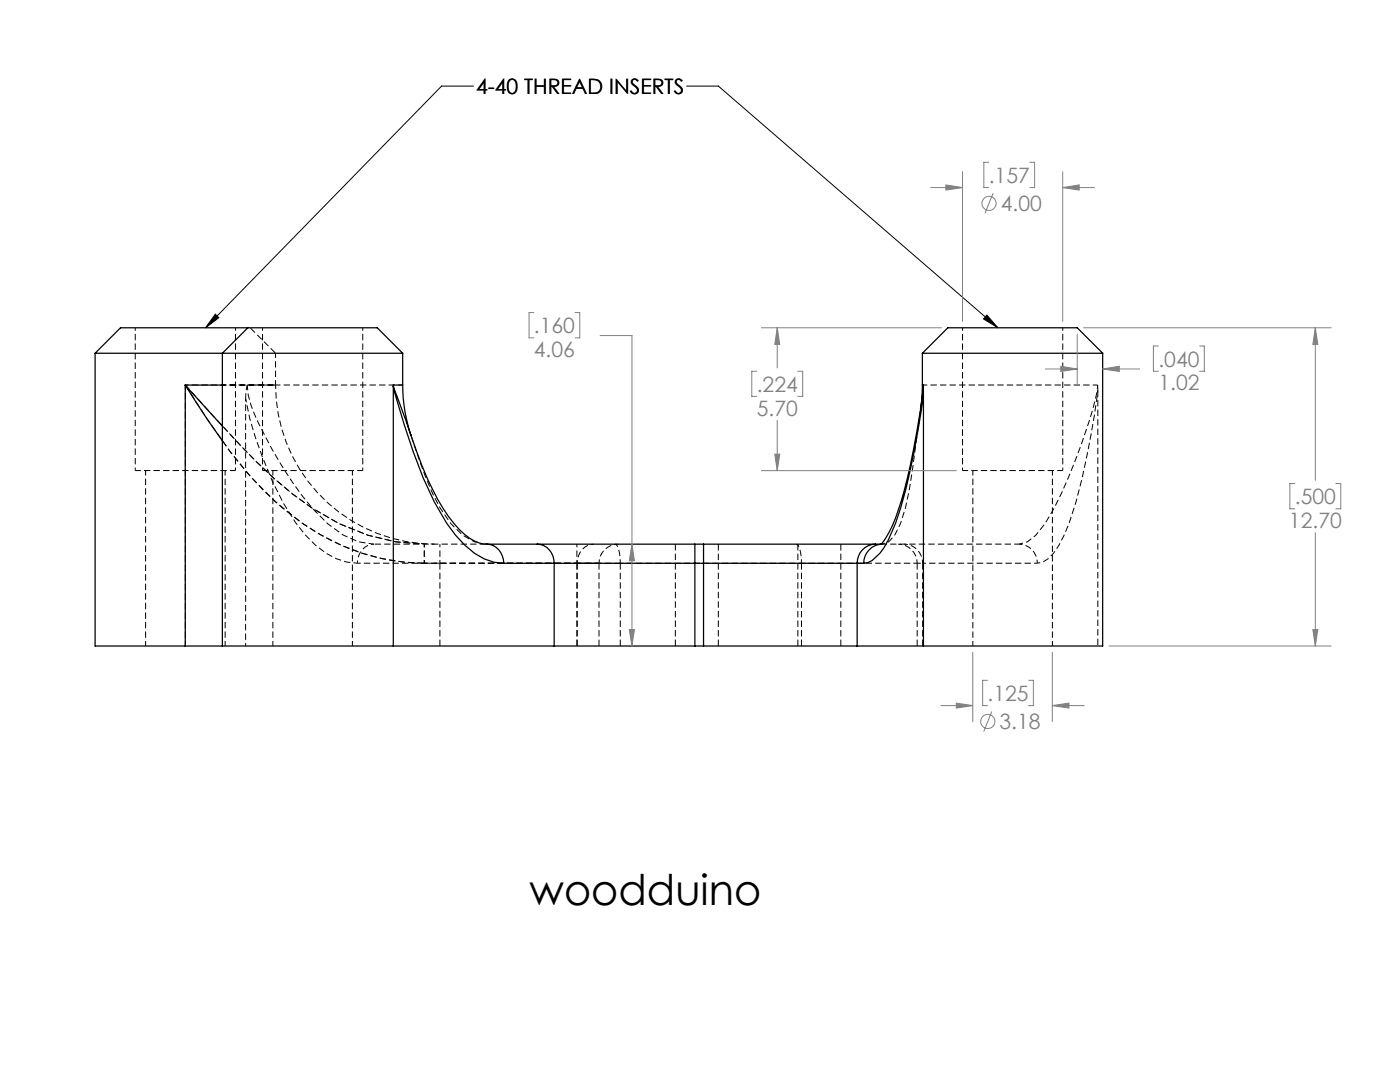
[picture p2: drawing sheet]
<svg xmlns="http://www.w3.org/2000/svg" width="279mm" height="216mm" viewBox="0 0 279 216" stroke-linecap="round" stroke-linejoin="round" font-family="sans-serif">
<path d="M49 79.5a71.5 71.5 0 0 0 7.5 20.8 27.4 27.4 0 0 0 8.5 10.1l2.1 1.1 2.1 .7 2.1 .2M219.1 77.8l-.1-1M86.7 108.6a31.7 31.7 0 0 1-31.7-31.8M119.5 112.4a3.8 3.8 0 0 1 3.9-3.8M123.8 112.4l-.3-2.7a1.27 1.27 0 0 0-.7-1.1M160 112.4h23M160 112.4l-.4-2.7a1.27 1.27 0 0 0-.7-1.1M183 112.4h1.1M183 112.4a3.8 3.8 0 0 0-3.8-3.8" fill="none" stroke="#000" stroke-width=".2" stroke-dasharray="1.3 .6" stroke-dashoffset=".5" stroke-linecap="butt"/>
<path d="M219.1 77.8v51.1M74.6 108.6h22.6" fill="none" stroke="#000" stroke-width=".2" stroke-dasharray="1.3 .6" stroke-dashoffset="-.2" stroke-linecap="butt"/>
<path d="M27 65.4v28.5M49 79.5v49.4M52.4 65.4v28.5M192.1 65.4v28.5M47 93.9v-28.5M72.4 93.9v-28.5M212.1 93.9v-28.5M71.3 112.4a3.6 3.6 0 0 1 3.3-3.8M115.2 112.4a3.6 3.6 0 0 1 3.3-3.8M123.8 112.4h36.2M176.1 108.6l1.3-.5 1.2-1.3 1.1-2.3a70.4 70.4 0 0 0 3-15.6l1-6.7M207 112.4l1.1-.2a10.1 10.1 0 0 0 4.3-5.5 76.9 76.9 0 0 0 4.7-16.5l1.3-7.2 .7-5.2" fill="none" stroke="#000" stroke-width=".2" stroke-dasharray="1.3 .6" stroke-dashoffset=".7" stroke-linecap="butt"/>
<path d="M49.3 76.8l-.3 2.7M27 93.9h20M52.4 93.9h20M192.1 93.9h20M74.6 108.6l-3-.5-3.1-1.3-3.1-2.3a57.3 57.3 0 0 1-11.3-15.2 38.5 38.5 0 0 1-4.6-10.4l-.2-2.1" fill="none" stroke="#000" stroke-width=".2" stroke-dasharray="1.3 .6" stroke-dashoffset=".2" stroke-linecap="butt"/>
<path d="M219 76.8a17.3 17.3 0 0 1-.9 4.7 119.3 119.3 0 0 1-7.7 19.9l-1.8 3-1.9 2.4-1.6 1.3-1.8 .5M115.2 112.4h4.3" fill="none" stroke="#000" stroke-width=".2" stroke-dasharray="1.3 .6" stroke-dashoffset=".4" stroke-linecap="butt"/>
<path d="M37 76.8v52.1M55 76.8v-6.3M80.4 76.8h-31.1M219 76.8h-34.9M29.1 93.9v35M54.5 93.9v35M194.2 93.9v35M176.1 108.6h27.2M44.9 128.9v-35M70.3 128.9v-35M210 128.9v-35" fill="none" stroke="#000" stroke-width=".2" stroke-dasharray="1.3 .6" stroke-dashoffset=".3" stroke-linecap="butt"/>
<g fill="none" stroke="#000" stroke-width=".2" stroke-dasharray="1.3 .6" stroke-linecap="butt">
<path d="M87.8 112.4h-3.1M97 108.5l.2 .1M115.1 112.4v16.5M115.2 112.4v16.5M119.5 112.4h-31.7M134.8 108.6v20.3M143.4 108.6v20.3M160 112.4v16.5M175.7 108.6h.4M183 112.4v16.5M87.8 128.9v-16.5M119.5 128.9v-16.5"/>
<path d="M123.8 128.9v-16.5M159.2 128.9v-20.3M167.8 128.9v-20.3M184.1 128.9v-16.5"/>
</g>
<path d="M44.4 76.8h10.6h-18M71.3 112.4h43.9M84.7 112.4v-3.8M84.7 112.4h30.4M87.8 112.4v-3.8M115.1 112.4v-3.8M184.1 112.4a3.7 3.7 0 0 0-3.6-3.8M184.1 112.4h22.9M207 112.4a3.7 3.7 0 0 0-3.7-3.8" fill="none" stroke="#000" stroke-width=".2" stroke-dasharray="1.3 .6" stroke-dashoffset=".6" stroke-linecap="butt"/>
<path d="M37 76.8v.1a147.8 147.8 0 0 0 13.2 18.4 50.7 50.7 0 0 0 22 15.1l4.1 1.1 4.2 .7 4.2 .2M55 70.5l-5.1-5.1M44.4 85a118 118 0 0 0 13.9 13.5 45 45 0 0 0 20.6 9.6l4.9 .4M82 86.9a120.5 120.5 0 0 0 4.4 11.6l1.4 2.9 2.1 3 2.4 2.4 2.4 1.3 .8 .2M84.7 112.4a43.4 43.4 0 0 1-28.4-11.1 69.9 69.9 0 0 1-11.9-13.4" fill="none" stroke="#000" stroke-width=".2" stroke-dasharray="1.3 .6" stroke-dashoffset="-.1" stroke-linecap="butt"/>
<path d="M83.8 108.5a39.8 39.8 0 0 1-21.5-7.1 84.4 84.4 0 0 1-14.5-12.7l-10.8-11.9M115.1 112.4h8.7" fill="none" stroke="#000" stroke-width=".2" stroke-dasharray="1.3 .6" stroke-dashoffset=".1" stroke-linecap="butt"/>
<g fill="none" stroke="#000" stroke-width=".25">
<path d="M19 70.5h25.4M19 70.5v58.4h18M37 76.8l7.4 8.2M37 76.8h7.4M37 76.8l4.3 6.8 3.1 4.3M37 76.8v52.1M44.4 70.5h36M44.4 70.5v58.4M49.5 65.4h25.8l5.1 5.1M49.5 65.4h-25.4l-5.1 5.1M49.5 65.4l-5.1 5.1M78.5 76.8l.2 .8 3.3 9.3a31.5 31.5 0 0 1-1.6-10.1"/>
<path d="M78.5 76.8v.3M78.5 77.1a120 120 0 0 0 6 18.3l2.2 4.8a27.2 27.2 0 0 0 8 10.2l1.9 1.1 2 .7 1.9 .2M78.5 76.8h1.9M78.5 77.1v51.8M80.4 70.5v6.3M184.1 76.8l-.2 3.1-.2 1.8M184.1 70.5h36M184.1 70.5l5.1-5.1h25.8l5.1 5.1M184.1 76.8h.2M184.1 70.5v6.3M184.3 76.8v1.4M184.3 76.8l-.6 4.9"/>
<path d="M184.3 78.2a136.4 136.4 0 0 1-5.5 26.2 14.8 14.8 0 0 1-4.8 7.5l-.8 .4-.8 .1M184.3 78.2v50.7M220.1 70.5v58.4h-35.8M82 86.8a62 62 0 0 0 7.6 16.4 13.4 13.4 0 0 0 6 5.1l1.5 .2M183.6 82.2a100.9 100.9 0 0 1-5.5 22.7l-1.6 2.9-.8 .9M183.7 81.7v.5M97.2 108.6a3.6 3.6 0 0 1 3.3 3.8M97.2 108.6h10M100.5 112.4h10.1M107.2 108.6a3.6 3.6 0 0 1 3.4 3.8M107.2 108.6h31.5M110.6 112.4h28.1"/>
<path d="M110.6 112.4v16.5M138.7 108.6v3.8M138.7 112.4h1.7M138.7 108.6h1.7M138.7 112.4v16.5M140.4 112.4h30.7M140.4 108.6v3.8M140.4 108.6h34.3M140.4 112.4v16.5M171.1 112.4h1.3M171.1 112.4v16.5M174.7 108.6a3.7 3.7 0 0 0-3.6 3.8"/>
<path d="M174.7 108.6h1M176.1 108.6a3.8 3.8 0 0 0-3.7 3.8M37 128.9h7.4M44.4 128.9h34.1M78.5 128.9h32.1M110.6 128.9h28.1M138.7 128.9h1.7M140.4 128.9h30.7M171.1 128.9h13.2"/>
</g>
<g fill="none" stroke="#808080" stroke-width=".2">
<path d="M185.7 37.4h6.4M188.8 36.9l3.3 .5-3.3 .5zM192.1 34.3v29.8M197.3 32.4h-.9v5h.9M198.2 38.6l-1.6 4M205.5 32.4h1v5h-1M212.1 37.4l3.3-.5v1zM212.1 37.4h6.3M212.1 34.3v29.8M106.5 62.4h-.9v5h.9M114.8 62.4h.9v5h-.9M119.8 67h6.3v61.9"/>
<path d="M151 74.1h-1v5h1M151.9 65.4h36M155.1 65.4l.5 3.3h-1zM155.1 65.4v8M159.2 74.1h1v5h-1M208.6 73.6h6.4M211.7 73.1l3.3 .5-3.3 .5zM215 66.7v10.1M216.3 65.4h49.4M220.1 73.6h7.3M220.1 73.6l3.3-.5v1zM231.2 69h-1v5.1h1"/>
<path d="M239.4 69h.9v5.1h-.9M262.5 65.4l.5 3.3h-1zM262.5 65.4v30.4M151.9 93.9h38.9M154.6 90.6h1l-.5 3.3zM155.1 83.9v10M258.4 96.5h-1v5h1M266.6 96.5h1v5h-1M126.1 108.6l.5 3.3h-1zM262.5 106.3v22.6M125.6 125.6h1l-.5 3.3zM194.1 130.2v13.8"/>
<path d="M197.1 135.7h-1v5.1h1M205.3 135.7h.9v5.1h-.9M210 130.2v13.8M221.3 128.9h44.4M262 125.6h1l-.5 3.3zM187.8 140.8h6.3M190.9 140.3l3.2 .5-3.2 .5zM197.9 142l-1.6 4M210 140.8h6.4M210 140.8l3.3-.5v1z"/>
<circle cx="197.4" cy="40.6" r="1.41"/>
<circle cx="197.1" cy="144" r="1.42"/>
</g>
<path d="M94.5 17.2h-6.4l-47.1 48.2M137 17.2h6.4l55.7 48.2M43 62.7l.7 .7-2.7 2zM197 62.9l2.1 2.5-2.8-1.8z" fill="none" stroke="#000" stroke-width=".2"/>
<path d="M43 62.7l.7 .7-2.7 2zM197 62.9l2.1 2.5-2.8-1.8z" fill="#000"/>
<path d="M126.1 108.6l.5 3.3h-1zM125.6 125.6h1l-.5 3.3zM188.8 36.9l3.3 .5-3.3 .5zM212.1 37.4l3.3-.5v1zM190.9 140.3l3.2 .5-3.2 .5zM210 140.8l3.3-.5v1zM154.6 90.6h1l-.5 3.3zM155.1 65.4l.5 3.3h-1zM262.5 65.4l.5 3.3h-1zM262 125.6h1l-.5 3.3zM220.1 73.6l3.3-.5v1zM211.7 73.1l3.3 .5-3.3 .5z" fill="#808080"/>
<text font-size="8.5" x="105.7" y="180.6">woodduino</text>
<text font-size="4.2" x="95" y="18.8">4-40 THREAD INSERTS</text>
<g font-size="4.2" fill="#808080">
<text x="197.3" y="36.5">.157</text>
<text x="199.7" y="42.2">4.00</text>
<text x="106.6" y="66.5">.160</text>
<text x="106.6" y="71.2">4.06</text>
<text x="231.2" y="73.1">.040</text>
<text x="231.2" y="77.9">1.02</text>
<text x="151" y="78.2">.224</text>
<text x="151" y="82.9">5.70</text>
<text x="258.4" y="100.6">.500</text>
<text x="257.2" y="105.3">12.70</text>
<text x="197.1" y="139.9">.125</text>
<text x="199.5" y="145.5">3.18</text>
</g>
</svg>
